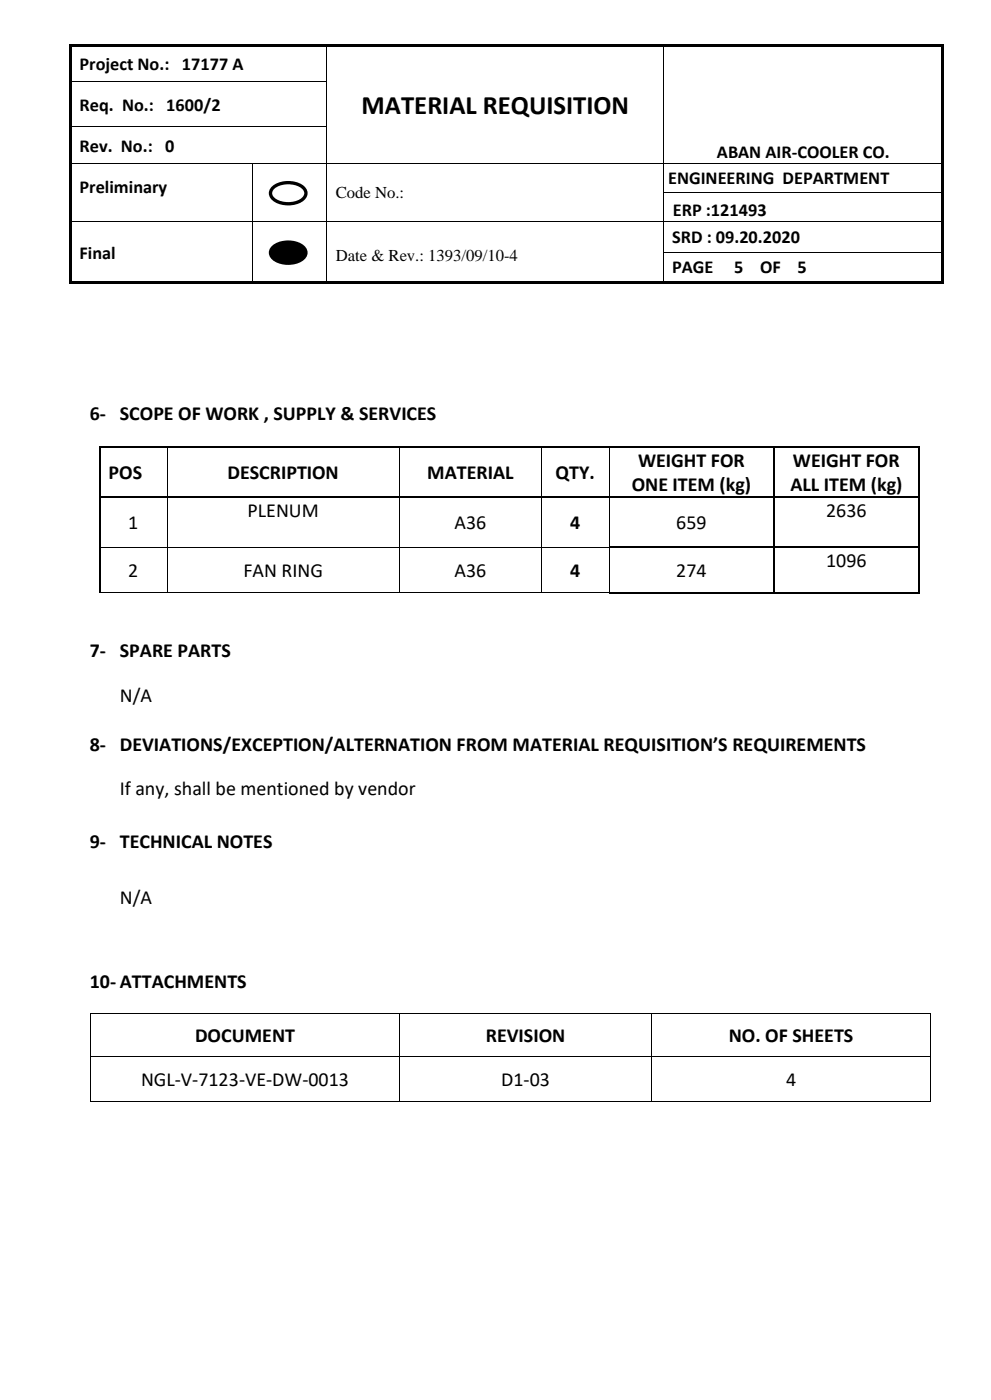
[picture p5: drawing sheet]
<svg xmlns="http://www.w3.org/2000/svg" width="210mm" height="297mm" viewBox="0 0 210 297" stroke-linecap="round" stroke-linejoin="round" font-family="sans-serif">
<g fill="#000">
<path d="M14.7 9.3h.5v.5h-.5z" fill-rule="evenodd"/>
<path d="M14.7 9.3h.5v.5h-.5z" fill-rule="evenodd"/>
<path d="M14.7 9.8h.5v7.4h-.5z" fill-rule="evenodd"/>
<path d="M14.7 17.2h.5v.5h-.5z" fill-rule="evenodd"/>
<path d="M15.2 9.3h54v.5h-54z" fill-rule="evenodd"/>
<path d="M69.2 9.3h.5v.5h-.5z" fill-rule="evenodd"/>
<path d="M69.2 17.2h.1v.5h-.1z" fill-rule="evenodd"/>
<path d="M69.7 9.3h70.9v.5h-70.9z" fill-rule="evenodd"/>
<path d="M140.6 9.3h.6v.5h-.6z" fill-rule="evenodd"/>
<path d="M140.6 17.2h.2v.5h-.2z" fill-rule="evenodd"/>
<path d="M141.2 9.3h58.4v.5h-58.4z" fill-rule="evenodd"/>
<path d="M199.6 9.3h.5v.5h-.5z" fill-rule="evenodd"/>
<path d="M199.6 9.3h.5v.5h-.5z" fill-rule="evenodd"/>
<path d="M199.6 9.8h.5v7.4h-.5z" fill-rule="evenodd"/>
<path d="M199.6 17.2h.5v.5h-.5z" fill-rule="evenodd"/>
<path d="M14.7 17.7h.5v8.9h-.5z" fill-rule="evenodd"/>
<path d="M14.7 26.6h.5v.6h-.5z" fill-rule="evenodd"/>
<path d="M14.7 27.2h.5v7.3h-.5z" fill-rule="evenodd"/>
<path d="M14.7 34.5h.5v.2h-.5z" fill-rule="evenodd"/>
<path d="M53.5 34.5h.2v.2h-.2z" fill-rule="evenodd"/>
<path d="M69.2 26.6h.1v.6h-.1z" fill-rule="evenodd"/>
<path d="M69.2 34.5h.1v.2h-.1z" fill-rule="evenodd"/>
<path d="M140.6 26.6h.2v.6h-.2z" fill-rule="evenodd"/>
<path d="M140.6 34.5h.2v.2h-.2z" fill-rule="evenodd"/>
<path d="M199.6 17.7h.5v8.9h-.5z" fill-rule="evenodd"/>
<path d="M199.6 26.6h.5v.6h-.5z" fill-rule="evenodd"/>
<path d="M199.6 27.2h.5v7.3h-.5z" fill-rule="evenodd"/>
<path d="M199.6 34.5h.5v.2h-.5z" fill-rule="evenodd"/>
<path d="M14.7 34.7h.5v6.1h-.5z" fill-rule="evenodd"/>
<path d="M14.7 40.8h.5v.2h-.5z" fill-rule="evenodd"/>
<path d="M14.7 41h.5v5.8h-.5z" fill-rule="evenodd"/>
<path d="M14.7 46.8h.5v.2h-.5z" fill-rule="evenodd"/>
<path d="M14.7 47h.5v6.4h-.5z" fill-rule="evenodd"/>
<path d="M14.7 53.4h.5v.2h-.5z" fill-rule="evenodd"/>
<path d="M14.7 53.6h.5v6.1h-.5z" fill-rule="evenodd"/>
<path d="M53.5 40.8h.2v.2h-.2z" fill-rule="evenodd"/>
<path d="M53.5 46.8h.2v.2h-.2z" fill-rule="evenodd"/>
<path d="M53.5 53.4h.2v.2h-.2z" fill-rule="evenodd"/>
<path d="M57.7 52.6a5.2 5.2 0 0 1 6.8 0 1.73 1.73 0 0 1-1.1 2.8 5.3 5.3 0 0 1-5.7-.8 1.46 1.46 0 0 1 0-2z" fill-rule="evenodd"/>
<path d="M69.2 40.8h.1v.2h-.1z" fill-rule="evenodd"/>
<path d="M69.2 46.8h.1v.2h-.1z" fill-rule="evenodd"/>
<path d="M69.2 53.4h.1v.2h-.1z" fill-rule="evenodd"/>
<path d="M140.6 40.8h.2v.2h-.2z" fill-rule="evenodd"/>
<path d="M140.6 46.8h.2v.2h-.2z" fill-rule="evenodd"/>
<path d="M140.6 53.4h.2v.2h-.2z" fill-rule="evenodd"/>
<path d="M199.6 34.7h.5v6.1h-.5z" fill-rule="evenodd"/>
<path d="M199.6 40.8h.5v.2h-.5z" fill-rule="evenodd"/>
<path d="M199.6 41h.5v5.8h-.5z" fill-rule="evenodd"/>
<path d="M199.6 46.8h.5v.2h-.5z" fill-rule="evenodd"/>
<path d="M199.6 47h.5v6.4h-.5z" fill-rule="evenodd"/>
<path d="M199.6 53.4h.5v.2h-.5z" fill-rule="evenodd"/>
<path d="M199.6 53.6h.5v6.1h-.5z" fill-rule="evenodd"/>
<path d="M14.7 59.7h.5v.5h-.5z" fill-rule="evenodd"/>
<path d="M14.7 59.7h.5v.5h-.5z" fill-rule="evenodd"/>
<path d="M15.2 59.7h38.3v.5h-38.3z" fill-rule="evenodd"/>
<path d="M53.5 59.7h.5v.5h-.5z" fill-rule="evenodd"/>
<path d="M54 59.7h15.2v.5h-15.2z" fill-rule="evenodd"/>
<path d="M69.2 59.7h.5v.5h-.5z" fill-rule="evenodd"/>
<path d="M69.7 59.7h70.9v.5h-70.9z" fill-rule="evenodd"/>
<path d="M140.6 59.7h.6v.5h-.6z" fill-rule="evenodd"/>
<path d="M141.2 59.7h58.4v.5h-58.4z" fill-rule="evenodd"/>
<path d="M199.6 59.7h.5v.5h-.5z" fill-rule="evenodd"/>
<path d="M199.6 59.7h.5v.5h-.5z" fill-rule="evenodd"/>
</g>
<g fill="none" stroke="#000" stroke-width=".21">
<path d="M15.2 17.3h54M69.3 9.8v7.4M69.3 17.7v8.9M140.7 9.8v7.4M140.7 17.7v8.9M15.2 26.7h54M15.2 34.6h38.3M53.6 34.7v6.1M53.7 34.6h15.5M69.3 27.2v7.3M69.3 34.7v6.1M69.3 34.6h71.3"/>
<path d="M140.7 27.2v7.3M140.7 34.7v6.1M140.8 34.6h58.8M15.2 46.9h38.3M53.6 41v5.8M53.6 47v6.4M53.6 53.6v6.1M53.7 46.9h15.5M69.3 41v5.8M69.3 47v6.4M69.3 53.6v6.1M69.3 46.9h71.3"/>
<path d="M140.7 41v5.8M140.7 47v6.4M140.7 53.6v6.1M140.8 40.9h58.8M140.8 46.9h58.8M140.8 53.5h58.8"/>
</g>
<path d="M57.7 52.6a5.2 5.2 0 0 1 6.8 0 1.73 1.73 0 0 1-1.1 2.8 5.3 5.3 0 0 1-5.7-.8 1.46 1.46 0 0 1 0-2z" fill="none" stroke="#000" stroke-width=".71" stroke-linecap="butt"/>
<path d="M57.7 40a5.2 5.2 0 0 1 6.8 0 1.73 1.73 0 0 1-1.1 2.7 5.3 5.3 0 0 1-5.7-.7 1.46 1.46 0 0 1 0-2z" fill-rule="evenodd" fill="#fff"/>
<path d="M57.7 40a5.2 5.2 0 0 1 6.8 0 1.73 1.73 0 0 1-1.1 2.7 5.3 5.3 0 0 1-5.7-.7 1.46 1.46 0 0 1 0-2z" fill="none" stroke="#000" stroke-width=".71" stroke-linecap="butt"/>
<g fill="#000">
<path d="M21 94.6h.3v.4h-.3z" fill-rule="evenodd"/>
<path d="M21 94.6h.3v.3h-.3z" fill-rule="evenodd"/>
<path d="M35.3 94.9l.2 .1z" fill-rule="evenodd"/>
<path d="M35.3 94.6h.4v.3h-.4z" fill-rule="evenodd"/>
<path d="M84.5 94.9l.2 .1z" fill-rule="evenodd"/>
<path d="M84.5 94.6h.4v.3h-.4z" fill-rule="evenodd"/>
<path d="M114.7 94.9l.2 .1z" fill-rule="evenodd"/>
<path d="M114.7 94.6h.3v.3h-.3z" fill-rule="evenodd"/>
<path d="M129 94.9l.2 .1z" fill-rule="evenodd"/>
<path d="M129 94.6h.3v.3h-.3z" fill-rule="evenodd"/>
<path d="M163.8 94.9l.4 .1z" fill-rule="evenodd"/>
<path d="M163.8 94.6h.4v.3h-.4z" fill-rule="evenodd"/>
<path d="M194.6 94.6h.3v.4h-.3z" fill-rule="evenodd"/>
<path d="M194.6 94.6h.3v.3h-.3z" fill-rule="evenodd"/>
<path d="M21 105.3h.3v.3h-.3z" fill-rule="evenodd"/>
<path d="M21 116h.3v.3h-.3z" fill-rule="evenodd"/>
<path d="M35.3 105.6h.2z" fill-rule="evenodd"/>
<path d="M35.3 105.3h.4v.3h-.4z" fill-rule="evenodd"/>
<path d="M35.3 116h.2v.3h-.2z" fill-rule="evenodd"/>
<path d="M84.5 105.6h.2z" fill-rule="evenodd"/>
<path d="M84.5 105.3h.4v.3h-.4z" fill-rule="evenodd"/>
<path d="M84.5 116h.2v.3h-.2z" fill-rule="evenodd"/>
<path d="M114.7 105.6h.2z" fill-rule="evenodd"/>
<path d="M114.7 105.3h.3v.3h-.3z" fill-rule="evenodd"/>
<path d="M114.7 116h.2v.3h-.2z" fill-rule="evenodd"/>
<path d="M129 105.6h.2z" fill-rule="evenodd"/>
<path d="M129 105.3h.3v.3h-.3z" fill-rule="evenodd"/>
<path d="M129 116h.2v.3h-.2z" fill-rule="evenodd"/>
<path d="M163.8 105.3h.4v.3h-.4z" fill-rule="evenodd"/>
<path d="M163.8 116h.4v.3h-.4z" fill-rule="evenodd"/>
<path d="M194.6 105.3h.3v.3h-.3z" fill-rule="evenodd"/>
<path d="M194.6 116h.3v.3h-.3z" fill-rule="evenodd"/>
<path d="M35.3 125.6h.2v.2h-.2z" fill-rule="evenodd"/>
<path d="M84.5 125.6h.2v.2h-.2z" fill-rule="evenodd"/>
<path d="M114.7 125.6h.2v.2h-.2z" fill-rule="evenodd"/>
<path d="M129 125.6h.2v.2h-.2z" fill-rule="evenodd"/>
<path d="M129 125.6h.2v.2h-.2z" fill-rule="evenodd"/>
<path d="M163.8 125.6h.4v.3h-.4z" fill-rule="evenodd"/>
<path d="M194.6 125.6h.3v.3h-.3z" fill-rule="evenodd"/>
<path d="M194.6 125.6h.3v.3h-.3z" fill-rule="evenodd"/>
<path d="M19 215h.2v.2h-.2z" fill-rule="evenodd"/>
<path d="M19 215h.2v.2h-.2z" fill-rule="evenodd"/>
<path d="M84.7 215h.1v.2h-.1z" fill-rule="evenodd"/>
<path d="M138 215h.2v.2h-.2z" fill-rule="evenodd"/>
<path d="M197.2 215h.1v.2h-.1z" fill-rule="evenodd"/>
<path d="M197.2 215h.1v.2h-.1z" fill-rule="evenodd"/>
<path d="M19 224h.2v.2h-.2z" fill-rule="evenodd"/>
<path d="M19 233.6h.2v.2h-.2z" fill-rule="evenodd"/>
<path d="M19 233.6h.2v.2h-.2z" fill-rule="evenodd"/>
<path d="M84.7 224h.1v.2h-.1z" fill-rule="evenodd"/>
<path d="M84.7 233.6h.1v.2h-.1z" fill-rule="evenodd"/>
<path d="M138 224h.2v.2h-.2z" fill-rule="evenodd"/>
<path d="M138 233.6h.2v.2h-.2z" fill-rule="evenodd"/>
<path d="M197.2 224h.1v.2h-.1z" fill-rule="evenodd"/>
<path d="M197.2 233.6h.1v.2h-.1z" fill-rule="evenodd"/>
<path d="M197.2 233.6h.1v.2h-.1z" fill-rule="evenodd"/>
</g>
<g fill="none" stroke="#000" stroke-width=".34">
<path d="M21.1 95v10.3M21.3 94.8h14M35.7 94.8h48.8M84.9 94.8h29.8M115 94.8h14M129.3 94.8h34.5M164 95v10.3M164.2 94.8h30.4M194.8 95v10.3M21.1 105.6v10.4M21.1 116.3v9.3M21.3 105.5h14"/>
<path d="M35.7 105.5h48.8M84.9 105.5h29.8M115 105.5h14M129.2 116.1h34.6M129.3 105.5h34.5M164 105.6v10.4M164 116.3v9.3M164.2 105.5h30.4M164.2 116.1h30.4M194.8 105.6v10.4M194.8 116.3v9.3M129.2 125.8h34.6"/>
<path d="M164.2 125.8h30.4"/>
</g>
<g fill="none" stroke="#000" stroke-width=".21">
<path d="M35.4 95v10.3M84.6 95v10.3M114.8 95v10.3M129.1 95v10.3M21.3 116.1h14M35.4 105.6v10.4M35.4 116.3v9.3M35.5 116.1h49M84.6 105.6v10.4M84.6 116.3v9.3M84.7 116.1h30M114.8 105.6v10.4"/>
<path d="M114.8 116.3v9.3M114.9 116.1h14.1M129.1 105.6v10.4M129.1 116.3v9.3M21 125.7h14.3M35.5 125.7h49M84.7 125.7h30M114.9 125.7h14.1M19.1 215.2v8.8M19.2 215.1h65.5M84.7 215.2v8.8M84.8 215.1h53.2"/>
<path d="M138.1 215.2v8.8M138.2 215.1h59M197.2 215.2v8.8M19.1 224.2v9.4M19.2 224.1h65.5M19.2 233.7h65.5M84.7 224.2v9.4M84.8 224.1h53.2M84.8 233.7h53.2M138.1 224.2v9.4M138.2 224.1h59M138.2 233.7h59"/>
<path d="M197.2 224.2v9.4"/>
</g>
<path d="M46.6 238.4h5.8v7.4h-5.8z" fill-rule="evenodd" fill="#fff"/>
<text font-size="5.7" x="76.7" y="24.2">MATERIAL REQUISITION</text>
<g font-size="4.2">
<text x="19" y="89.2">6- SCOPE OF WORK , SUPPLY &amp; SERVICES</text>
<text x="23" y="101.6">POS</text>
<text x="48.2" y="101.6">DESCRIPTION</text>
<text x="90.6" y="101.6">MATERIAL</text>
<text x="117.8" y="101.6">QTY.</text>
<text x="135.2" y="99">WEIGHT FOR</text>
<text x="168.1" y="99">WEIGHT FOR</text>
<text x="133.9" y="104.1">ONE ITEM (kg)</text>
<text x="167.5" y="104.1">ALL ITEM (kg)</text>
<text x="27.2" y="112.3">1</text>
<text x="52.5" y="109.7">PLENUM</text>
<text x="96.3" y="112.3">A36</text>
<text x="120.9" y="112.3">4</text>
<text x="143.3" y="112.3">659</text>
<text x="175.1" y="109.7">2636</text>
<text x="27.2" y="122.4">2</text>
<text x="51.6" y="122.4">FAN RING</text>
<text x="96.3" y="122.4">A36</text>
<text x="120.9" y="122.4">4</text>
<text x="143.3" y="122.4">274</text>
<text x="175.1" y="120.4">1096</text>
<text x="19" y="139.5">7- SPARE PARTS</text>
<text x="25.4" y="148.9">N/A</text>
<text x="19" y="159.3">8- DEVIATIONS/EXCEPTION/ALTERNATION FROM MATERIAL REQUISITION’S REQUIREMENTS</text>
<text x="25.4" y="168.7">If any, shall be mentioned by vendor</text>
<text x="19" y="179.8">9- TECHNICAL NOTES</text>
<text x="25.4" y="191.7">N/A</text>
<text x="19" y="209.5">10- ATTACHMENTS</text>
<text x="41.3" y="221.1">DOCUMENT</text>
<text x="103" y="221.1">REVISION</text>
<text x="154.5" y="221.1">NO. OF SHEETS</text>
<text x="29.9" y="230.3">NGL-V-7123-VE-DW-0013</text>
<text x="106.2" y="230.3">D1-03</text>
<text x="166.6" y="230.3">4</text>
</g>
<g font-size="3.9">
<text x="16.9" y="14.8">Project No.: 17177 A</text>
<text x="16.9" y="23.5">Req. No.: 1600/2</text>
<text x="16.9" y="32.2">Rev. No.: 0</text>
<text x="151.9" y="33.5">ABAN AIR-COOLER CO.</text>
<text x="16.9" y="41">Preliminary</text>
<text x="141.6" y="39.1">ENGINEERING DEPARTMENT</text>
<text x="142.6" y="45.8">ERP :121493</text>
<text x="142.5" y="51.5">SRD : 09.20.2020</text>
<text x="16.9" y="54.8">Final</text>
<text x="142.5" y="58">PAGE</text>
<text x="155.6" y="58">5</text>
<text x="161.1" y="58">OF</text>
<text x="169" y="58">5</text>
</g>
<g font-size="3.5">
<text x="71.2" y="42">Code No.:</text>
<text x="71.2" y="55.3">Date &amp; Rev.: 1393/09/10-4</text>
</g>
</svg>
